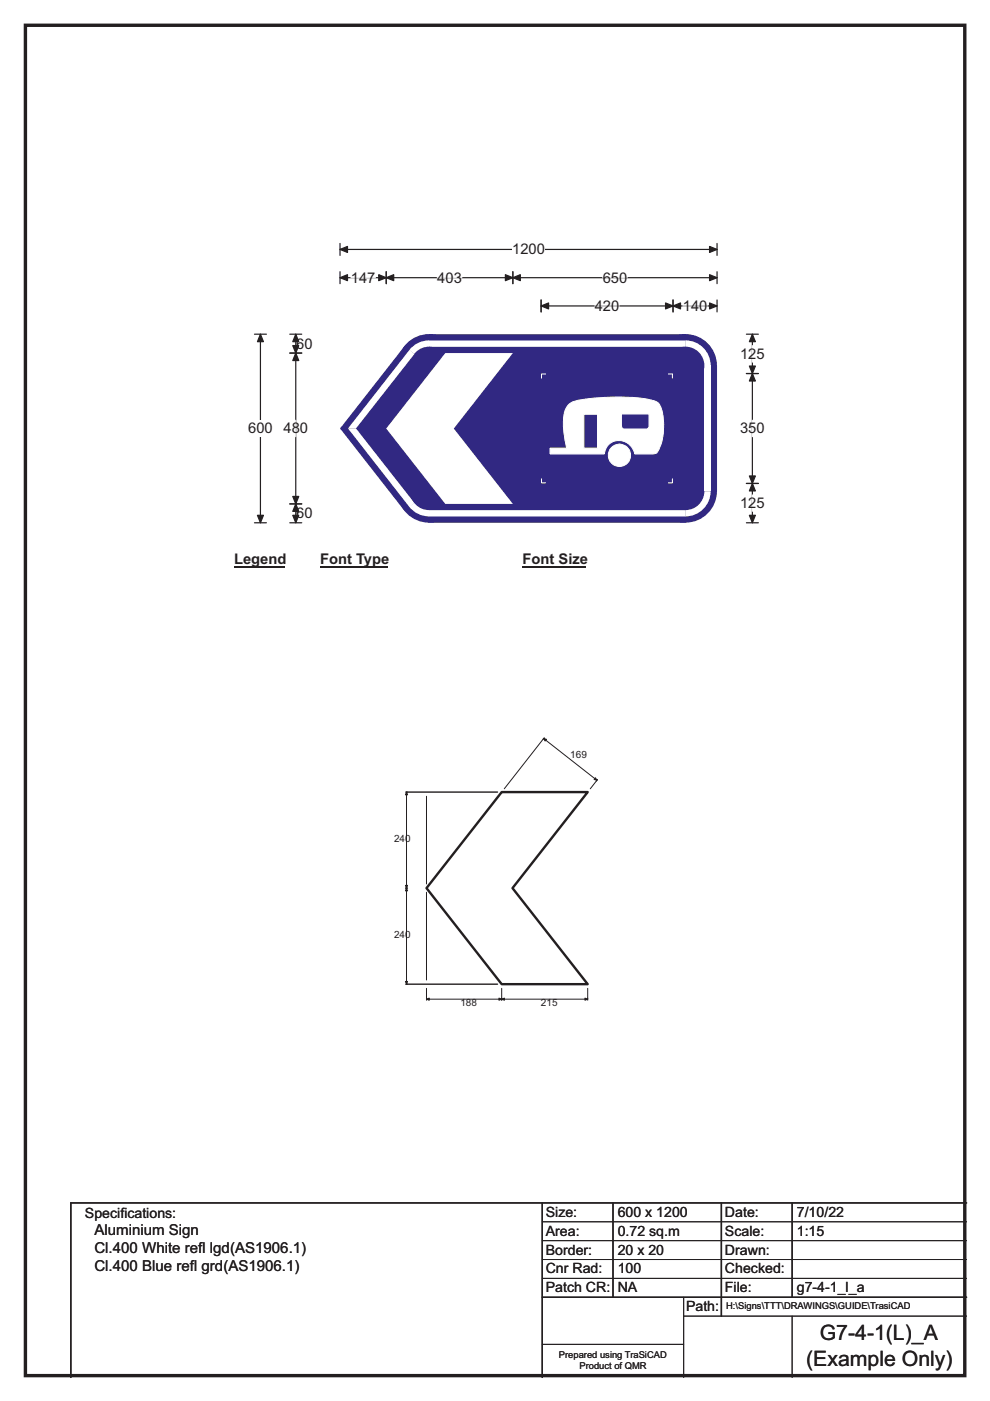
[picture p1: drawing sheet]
<svg xmlns="http://www.w3.org/2000/svg" width="210mm" height="297mm" viewBox="0 0 210 297" stroke-linecap="round" stroke-linejoin="round" font-family="sans-serif">
<path d="M5.4 5.4h199.2v286.3h-199.2z" fill="none" stroke="#231f20" stroke-width=".72"/>
<path d="M72.1 52.9h80M72.1 51.6v2.6M152.1 51.6v2.6" fill="none" stroke="#231f20" stroke-width=".25"/>
<g fill="#231f20" stroke="#231f20" stroke-width=".25">
<path d="M72.1 52.9l1.6-.6v1.2z" fill-rule="evenodd"/>
<path d="M150.5 52.3l1.6 .6-1.6 .6z" fill-rule="evenodd"/>
</g>
<path d="M108.6 51.1h7v3.5h-7z" fill="#fff"/>
<path d="M72.1 58.9h80M72.1 57.6v2.5M81.9 57.6v2.5M108.8 57.6v2.5M152.1 57.6v2.5M54 70.9h2.5M55.2 70.9v39.9M114.8 63.6v2.5M114.8 64.9h37.3M142.8 63.6v2.5M152.1 63.6v2.5M54 110.8h2.5" fill="none" stroke="#231f20" stroke-width=".25"/>
<g fill="#231f20" stroke="#231f20" stroke-width=".25">
<path d="M81.9 58.9l1.6-.7v1.3z" fill-rule="evenodd"/>
<path d="M107.2 58.2l1.6 .7-1.6 .6z" fill-rule="evenodd"/>
<path d="M72.1 58.9l1.6-.7v1.3z" fill-rule="evenodd"/>
<path d="M80.3 58.2l1.6 .7-1.6 .6z" fill-rule="evenodd"/>
<path d="M108.8 58.9l1.6-.7v1.3z" fill-rule="evenodd"/>
<path d="M150.5 58.2l1.6 .7-1.6 .6z" fill-rule="evenodd"/>
<path d="M114.8 64.9l1.6-.7v1.3z" fill-rule="evenodd"/>
<path d="M141.2 64.2l1.6 .7-1.6 .6z" fill-rule="evenodd"/>
<path d="M142.8 64.9l1.5-.7v1.3z" fill-rule="evenodd"/>
<path d="M150.5 64.2l1.6 .7-1.6 .6z" fill-rule="evenodd"/>
<path d="M55.2 70.9l.7 1.5h-1.3z" fill-rule="evenodd"/>
<path d="M54.6 109.3h1.3l-.7 1.5z" fill-rule="evenodd"/>
</g>
<path d="M74.4 58.9h5.2M92.8 58.9h5.2M127.8 58.9h5.2M126.2 64.9h5.2M144.8 64.9h5.2" fill="none" stroke="#fff" stroke-width=".25"/>
<path d="M52.6 89.1h5.2v3.5h-5.2z" fill="#fff"/>
<path d="M61.5 74.9h2.5M61.5 70.9h2.5M62.7 70.9v39.9M158.3 70.9h2.5M158.3 79.2h2.5M159.6 70.9v39.9M61.5 106.8h2.5M61.5 110.8h2.5M158.3 110.8h2.5M158.3 102.5h2.5" fill="none" stroke="#231f20" stroke-width=".25"/>
<g fill="#231f20" stroke="#231f20" stroke-width=".25">
<path d="M62.7 74.9l.7 1.5h-1.3z" fill-rule="evenodd"/>
<path d="M62.1 105.3h1.3l-.7 1.5z" fill-rule="evenodd"/>
<path d="M62.7 70.9l.7 1.5h-1.3z" fill-rule="evenodd"/>
<path d="M62.1 73.3h1.3l-.7 1.6z" fill-rule="evenodd"/>
<path d="M62.7 106.8l.7 1.6h-1.3z" fill-rule="evenodd"/>
<path d="M62.1 109.3h1.3l-.7 1.5z" fill-rule="evenodd"/>
<path d="M159.6 79.2l.6 1.6h-1.3z" fill-rule="evenodd"/>
<path d="M158.9 100.9h1.3l-.6 1.6z" fill-rule="evenodd"/>
<path d="M159.6 70.9l.6 1.5h-1.3z" fill-rule="evenodd"/>
<path d="M158.9 77.6h1.3l-.6 1.6z" fill-rule="evenodd"/>
<path d="M159.6 102.5l.6 1.6h-1.3z" fill-rule="evenodd"/>
<path d="M158.9 109.3h1.3l-.6 1.5z" fill-rule="evenodd"/>
</g>
<path d="M159.6 73.3v3.5M62.7 89.1v3.5M159.6 89.1v3.5M159.6 104.9v3.5" fill="none" stroke="#fff" stroke-width=".25"/>
<path d="M49.6 116.8h10.8v3.5h-10.8z" fill="#fff"/>
<path d="M49.6 120.1h10.8" fill="none" stroke="#231f20" stroke-width=".32"/>
<path d="M67.9 116.8h14.4v3.5h-14.4z" fill="#fff"/>
<path d="M67.9 120.1h14.4" fill="none" stroke="#231f20" stroke-width=".32"/>
<path d="M110.9 116.8h13.4v3.5h-13.4z" fill="#fff"/>
<path d="M110.9 120.1h13.4" fill="none" stroke="#231f20" stroke-width=".32"/>
<g fill="#fff">
<path d="M49.6 121h.9v3.5h-.9z"/>
<path d="M67.9 121h35.5v3.5h-35.5z"/>
<path d="M110.9 121h5.2v3.5h-5.2z"/>
</g>
<g fill="#312882">
<path d="M85.8 73.4l5.2-2.5h54.4l6.7 6.6v26.7l-6.7 6.6h-54.4l-5.2-2.5-13.5-17.3v-.4z" fill-rule="evenodd"/>
<circle cx="91" cy="77.5" r="6.7"/>
<circle cx="72.5" cy="90.8" r=".33"/>
<circle cx="91" cy="104.2" r="6.7"/>
<circle cx="145.4" cy="104.2" r="6.7"/>
<circle cx="145.4" cy="77.5" r="6.7"/>
</g>
<g fill="#fff">
<path d="M91 72.2v1.3h54.4v-1.3zM91 73.5h54.4z" fill-rule="evenodd"/>
<path d="M87.3 73.7a5.3 5.3 0 0 1 3.7-1.5v5.3l-4.2-3.3z" fill-rule="evenodd"/>
</g>
<circle cx="91" cy="77.5" r="4" fill="#312882"/>
<g fill="#fff">
<path d="M86.9 74.2l1 .8-12.4 15.8h-1.7z" fill-rule="evenodd"/>
<path d="M73.8 90.8h1.7l12.4 15.8-1 .9z" fill-rule="evenodd"/>
<path d="M86.8 107.4l4.2-3.2v5.3a5.4 5.4 0 0 1-4.2-2.1z" fill-rule="evenodd"/>
</g>
<circle cx="91" cy="104.2" r="4" fill="#312882"/>
<g fill="#fff">
<path d="M91 108.2v1.3h54.4v-1.3zM91 108.2h54.4z" fill-rule="evenodd"/>
<path d="M145.4 104.2l5.3-.1a5.3 5.3 0 0 1-5.4 5.4z" fill-rule="evenodd"/>
</g>
<circle cx="145.4" cy="104.2" r="4" fill="#312882"/>
<path d="M149.4 77.5h1.4v26.7h-1.4z" fill="#fff"/>
<path d="M145.3 72.2a5.3 5.3 0 0 1 5.4 5.3h-5.3z" fill-rule="evenodd" fill="#fff"/>
<circle cx="145.4" cy="77.5" r="4" fill="#312882"/>
<g fill="#fff">
<path d="M94.4 74.9h14.4l-12.6 16 12.6 15.9h-14.4l-12.5-15.9z" fill-rule="evenodd"/>
<path d="M129 96.5a2.4 2.4 0 0 0 4.8 0 2.4 2.4 0 0 0-4.8 0zM120.8 85.6a5.5 5.5 0 0 0-1.3 4.4l.2 2.2 .5 2.8h-3.5v1.2h11.5a3.2 3.2 0 0 1 3.2-2.8 3.2 3.2 0 0 1 3.2 2.8h4.4a2 2 0 0 0 1.1-1.7 12.8 12.8 0 0 0-.1-8.6 2.47 2.47 0 0 0-2.1-1.2 46 46 0 0 0-16 .4zM123.8 87.8h2.9v7.2h-2.9zM131.8 87.8v2.5l.4 .6 5 .1 .4-.4 .1-2.8z" fill-rule="evenodd"/>
</g>
<g fill="none" stroke="#fff" stroke-width=".21">
<path d="M115.7 79.3h-.8v.9M141.8 79.3h.8v.8M120.8 85.6a13.4 13.4 0 0 1 5.4-1.2 36.3 36.3 0 0 1 12.7 .6l.6 .4a8.1 8.1 0 0 1 1.2 5.7 7.6 7.6 0 0 1-1.6 5l-.5 .1h-4a3.2 3.2 0 0 0-3.2-2.8 3.2 3.2 0 0 0-3.2 2.8h-11.5v-1.2h3.5l-.2-1a13.1 13.1 0 0 1 .1-7.4zM123.8 87.8h2.9v7.2h-2.9zM131.8 87.8h5.9l-.1 2.8-.4 .4-5-.1-.4-.6zM114.9 101.5v.9h.8M142.6 101.5v.9h-.8"/>
<circle cx="131.4" cy="96.5" r="2.37"/>
</g>
<path d="M86.2 167.9h19.3M86.2 208.7h19.3M115 255v37M130 255v20M153 255v24M168 255v20M205 255h-190v37M115 275h90" fill="none" stroke="#231f20" stroke-width=".3"/>
<g fill="none" stroke="#231f20" stroke-width=".21">
<path d="M115.4 156.4l-.2 .4M86 167.9h.5M86.2 167.9v40.8M90.5 168.8v18.6M107 167.2l8.3-10.6 11.3 8.8-1.4 1.8M126.8 165.2l-.3 .4M86 188.3h.5M90.5 189.2v18.6M86 208.7h.5M90.5 209.5v2.6M106.4 209.5v2.6M124.7 209.5v2.6"/>
<path d="M124.7 211.8h-34.2M115 259h90M115 263h90M115 267h90M115 271h90M145 279h60M145 275v17M168 279v13M115 285h30"/>
</g>
<g fill="#231f20" stroke="#231f20" stroke-width=".21">
<path d="M86.2 167.9l.3 .6h-.5z" fill-rule="evenodd"/>
<path d="M86 187.7h.5l-.3 .6z" fill-rule="evenodd"/>
<path d="M86.2 188.3l.3 .6h-.5z" fill-rule="evenodd"/>
<path d="M86 208.1h.5l-.3 .6z" fill-rule="evenodd"/>
<path d="M124.1 211.6l.6 .2-.6 .3z" fill-rule="evenodd"/>
<path d="M106.4 211.8l.6-.2v.5z" fill-rule="evenodd"/>
<path d="M105.8 211.6l.6 .2-.6 .3z" fill-rule="evenodd"/>
<path d="M90.5 211.8l.5-.2v.5z" fill-rule="evenodd"/>
<path d="M115.3 156.6l.6 .2-.3 .3z" fill-rule="evenodd"/>
<path d="M126.3 164.9l.3 .5-.6-.1z" fill-rule="evenodd"/>
</g>
<path d="M106.4 167.9h18.3l-16 20.4 16 20.4h-18.3l-15.9-20.4z" fill="none" stroke="#231f20" stroke-width=".51"/>
<g font-size="4.5" fill="#231f20">
<text x="173.9" y="284.2">G7-4-1(L)_A</text>
<text x="171" y="289.6">(Example Only)</text>
</g>
<g font-size="3.2" fill="#231f20">
<text x="20" y="261.9">Aluminium Sign</text>
<text x="20" y="265.8">Cl.400 White ref</text>
<text x="20" y="269.6">Cl.400 Blue ref</text>
<text x="40.3" y="269.6">l grd(AS1906.1)</text>
<text x="42" y="265.8">l lgd(AS1906.1)</text>
</g>
<g font-size="3.1" fill="#231f20">
<text x="108.6" y="53.9">1200</text>
<text x="74.4" y="59.9">147</text>
<text x="92.8" y="59.9">403</text>
<text x="127.8" y="59.9">650</text>
<text x="126.2" y="65.9">420</text>
<text x="144.8" y="65.9">140</text>
<text x="62.8" y="73.9">60</text>
<text x="157" y="76.1">125</text>
<text x="52.6" y="91.9">600</text>
<text x="60.1" y="91.9">480</text>
<text x="157" y="91.9">350</text>
<text x="157" y="107.7">125</text>
<text x="62.8" y="109.9">60</text>
<text x="49.6" y="119.6">Legend</text>
<text x="67.9" y="119.6">Font Type</text>
<text x="110.9" y="119.6">Font Size</text>
</g>
<g font-size="3" fill="#231f20">
<text x="115.8" y="258">Size:</text>
<text x="131" y="258">600 x 1200</text>
<text x="153.8" y="258">Date:</text>
<text x="169" y="258">7/10/22</text>
<text x="18" y="258.2">Specif</text>
<text x="25.5" y="258.2">ications:</text>
<text x="115.8" y="262">Area:</text>
<text x="131" y="262">0.72 sq.m</text>
<text x="153.8" y="262">Scale:</text>
<text x="169" y="262">1:15</text>
<text x="115.8" y="266">Border:</text>
<text x="115.8" y="270">Cnr Rad:</text>
<text x="131" y="266">20 x 20</text>
<text x="131" y="270">100</text>
<text x="153.8" y="266">Drawn:</text>
<text x="153.8" y="270">Checked:</text>
<text x="115.8" y="274">Patch CR:</text>
<text x="131" y="274">NA</text>
<text x="153.8" y="274">File:</text>
<text x="169" y="274">g7-4-1_l_a</text>
<text x="145.5" y="278">Path:</text>
</g>
<g font-size="2.1" fill="#231f20">
<text x="121" y="160.8">169</text>
<text x="83.6" y="178.4">240</text>
<text x="83.6" y="198.8">240</text>
<text x="97.6" y="213.2">188</text>
<text x="114.7" y="213.2">215</text>
</g>
<g font-size="2" fill="#231f20">
<text x="154" y="277.6">H:\Signs\TTT\DRAWINGS\GUIDE\TrasiCAD</text>
<text x="118.5" y="287.8">Prepared using TraSiCAD</text>
<text x="122.9" y="290.2">Product of QMR</text>
</g>
</svg>
